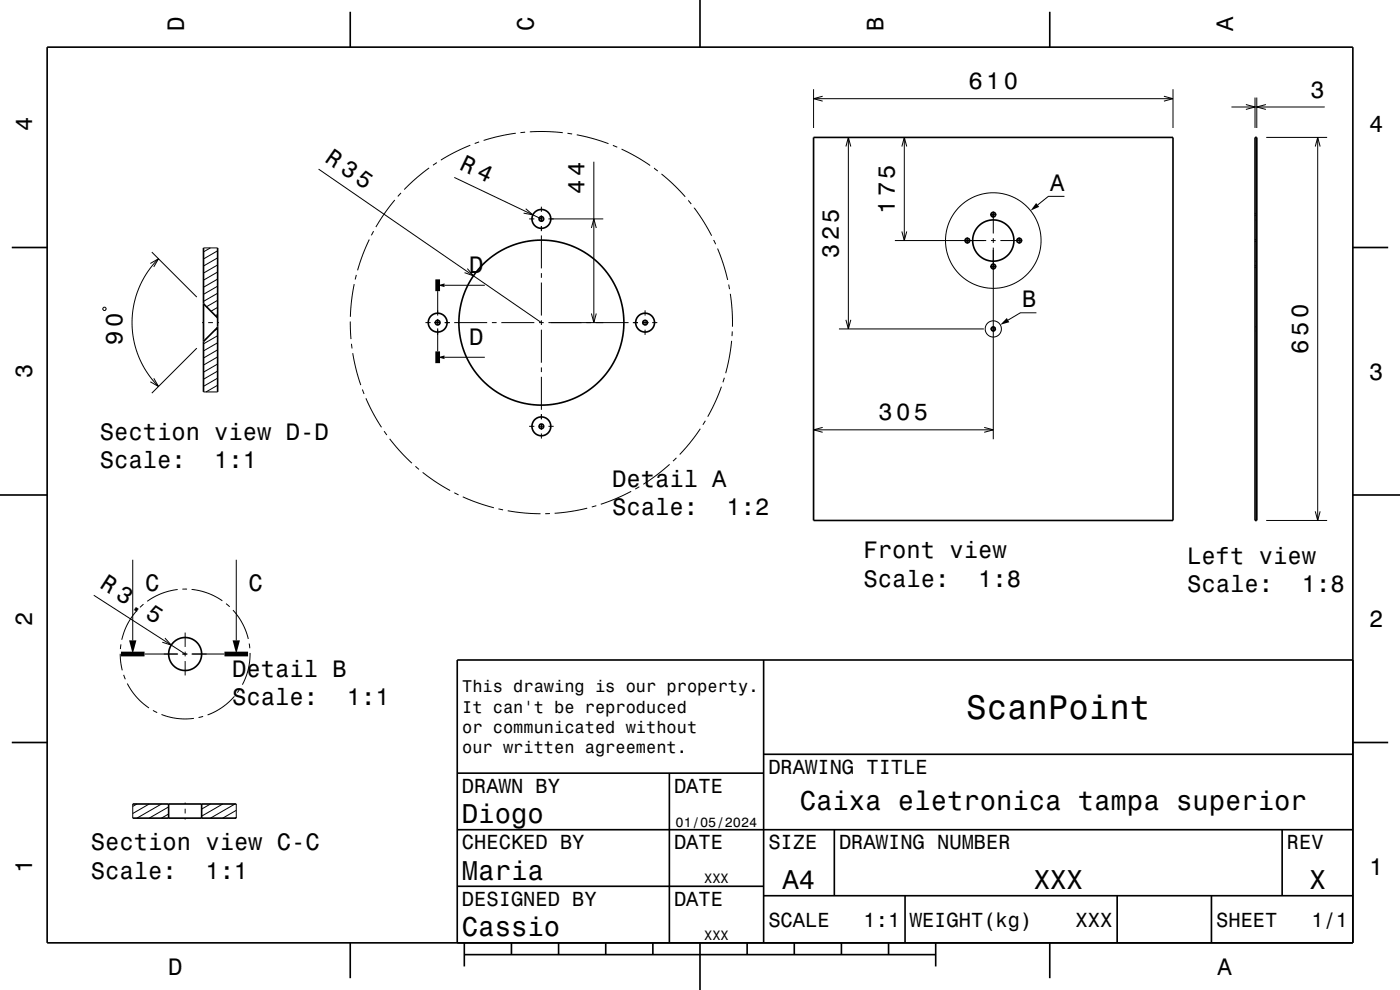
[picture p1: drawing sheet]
<svg xmlns="http://www.w3.org/2000/svg" width="297mm" height="210mm" viewBox="0 0 297 210" stroke-linecap="round" stroke-linejoin="round" font-family="sans-serif">
<g fill="none" stroke="#000" stroke-width=".21">
<path d="M172.6 18.9v8.2M248.8 18.9v8.2M67.6 35.9l47.3 32.5M91 35.6l-2.5 2-2.7 2.6M92.7 34.5l-.8 .5M96.4 37.6l18.5 8.8M99.8 30.8l-3 1.3-3.3 1.9M101.6 30.1l-.9 .3M109.4 28.3l-3.4 .6-3.4 .9M111.4 28l-1 .1M112.4 28l3.3-.1 3.7 .2M120.4 28.3l1 .1"/>
<path d="M122.4 28.6l3.4 .8 3.3 1.1M126 34.3v34.1M130 30.8l.9 .4M131.9 31.6l2.9 1.5 3.1 2M138.7 35.7l.8 .6M140.3 36.9l2.8 2.5 2.3 2.3M172.6 20.9h76.2M174.5 20.4l-1.9 .5 1.9 .6M179.5 31.1l.5-1.9 .5 1.9M180 29.2v40.6M191.3 31.1l.5-1.9 .6 1.9M191.8 29.2v21.8"/>
<path d="M246.9 20.4l1.9 .5-1.9 .6M261.2 22.7h19.8M264.3 22.2l1.9 .5-1.9 .5M266.2 20.7v6.4M266.6 20.7v6.4M268.6 22.2l-2 .5 2 .5M268.6 29.2h12.9M279 31.1l.5-1.9 .6 1.9M279.5 29.2v81.2M31.9 55.9l1.7-1-1 1.7M32.2 53.5l9.6 9.5M33.6 54.9l-2.4 2.9-1.7 3.3-1.2 3.8-.3 3.5 .4 3.7 1 3.6 1.9 3.5 2.3 2.8"/>
<path d="M43.2 52.6h3M44.6 52.6l-1.4 .8M46.2 59.2l-3 1.7M46.2 57.7l-3 1.7M46.2 56.2l-3 1.7M46.2 54.7l-3 1.7M46.2 53.2l-3 1.7M75.6 58.3l-.2 1M78.3 50.8l-1.3 3.2-1.1 3.3M79.3 49l-.5 .9M83.7 42.4l-2.1 2.8-1.9 3M85.1 40.9l-.7 .8"/>
<path d="M99.1 57l1.3 1.5-1.8-.7M111.5 44.3l1.5 1.3-1.9-.4M112.3 46.4h1.1M114.3 46.4h1.1M114.9 43.8v1.1M114.9 45.7v1.2M114.9 47.9v1.1M114.9 49.9v7M114.9 57.9v1M114.9 59.9v7M116.3 46.4h11.7M125.5 48.4l.5-2 .5 2"/>
<path d="M146 42.5l.6 .8M147.3 44.1l1.9 2.9 1.8 3M151.4 50.9l.4 .9M152.2 52.7l1.2 3.3 1 3.4M189.8 51h19.4M191.3 49.1l.5 1.9 .6-1.9M205.2 50.4v1.3M210.1 45.5h1.3M210.1 56.5h1.3M210.2 51h1M210.7 44.9v4.6M210.7 50.5v1"/>
<path d="M210.7 52.5v40.7M212.2 51h4.7M216.2 50.4v1.3M225.8 41.7h-3.4l-2.3 1.8M266.2 45.6l.2 .2M266.2 46.7h.2M266.2 55.4h.2M266.2 51.1l.2 .2M266.2 56.6l.2 .2M266.4 45.3l-.2 .1M266.4 50.8l-.2 .1M266.4 56.3l-.2 .1"/>
<path d="M266.5 45.9l.1 .1M266.5 46.7h.1M266.5 55.4h.1M266.5 51.4l.1 .1M266.5 56.9l.1 .1M266.6 45l-.1 .2M266.6 50.5l-.1 .2M266.6 56l-.1 .2M22 65.2l.5 .2-.2 .5-.5-.3zM41.8 73.9l-9.6 9.5M42.9 68.4h.3M44.2 68.4h1"/>
<path d="M46.2 78.7l-3 1.7M46.2 77.2l-3 1.7M46.2 75.7l-3 1.7M46.2 74.2l-3 1.7M46.2 72.7l-3 1.7M46.2 71.2l-3 1.7M46.2 69.7l-.7 .4M46.2 66.7l-.5 .3M46.2 65.2l-1.4 .8M46.2 63.7l-2.4 1.4M46.2 62.2l-3 1.7M46.2 60.7l-3 1.7"/>
<path d="M46.2 68.4h.3M74.3 68.2l.2 3.7M74.6 72.9l.1 1M74.8 74.9l.8 3.7 .9 3.1M75.1 60.3l-.5 3.4-.3 3.5M90.3 68.4h1.1M92.1 68.4h1.3M92.9 61.8v5.1M92.9 67.6v1.3M92.9 69.6v4.9M94.3 60.5h8.6M94.3 75.8h8.6"/>
<path d="M94.4 68.4h1.1M96.4 68.4h6.9M104.4 68.4h1M106.4 68.4h7M114.3 68.4h1.1M114.9 67.9v1M114.9 69.9v7M114.9 77.9v1M114.9 79.9v7M116.3 68.4h17M125.5 66.5l.5 1.9 .5-1.9M134.2 68.4h1.2"/>
<path d="M136.4 68.4h1.2M136.8 65.8v1.1M136.8 67.9v1M136.8 69.9v1.1M138.4 68.4h1M154.6 60.4l.2 .9M154.9 62.3l.4 3.8 .1 3.2M155.2 72.3l-.4 3.2-.9 3.7M155.3 70.3v1M178 69.8h30.7M179.5 67.8l.5 2 .5-2M210.1 69.8h1.2"/>
<path d="M219.9 66.4h-3.4l-2.6 1.5M266.2 69.3h.2M266.2 70.2h.2M266.5 69.3h.1M266.5 70.2h.1M32.6 80.2l1 1.8-1.7-1M43.2 83.1h3M46.2 81.7l-2.5 1.4M46.2 80.2l-3 1.8M76.9 82.6l.3 1M77.6 84.5l1.5 3.1 1.8 3M81.5 91.5l.6 .8"/>
<path d="M82.7 93.1l2.2 2.7 2.5 2.5M88.1 98.9l.8 .7M112.3 90.4h1.1M114.3 90.4h1.1M114.9 87.8v1.1M114.9 89.9v1.3M114.9 91.9v1.1M116.3 90.4h1.2M142.1 98.5l-2.7 2.2-2.9 2M143.5 97.1l-.7 .7M148.6 90.9l-2.3 3.1-2.1 2.4M149.6 89.3l-.5 .8"/>
<path d="M153 82l-1.3 3.3-1.6 3.1M153.7 80.1l-.3 1M172.6 91.2h38.1M174.5 90.7l-1.9 .5 1.9 .5M208.8 90.7l1.9 .5-1.9 .5M28.2 118.7v17.1M50.1 118.7v17.1M89.7 100.2l2.8 2.1 3 1.8M96.4 104.5l.9 .5M98.2 105.4l3.2 1.3 3.4 1M105.7 107.9l1 .3M107.7 108.3l3.5 .5 3.5 .2"/>
<path d="M116.7 108.9l-1 .1M124.6 107.8l-3.5 .7-3.4 .4M126.5 107.3l-1 .2M133.9 104.2l-3.2 1.5-3.2 1.3M135.6 103.2l-.8 .5M268.6 110.4h12.9M279 108.5l.5 1.9 .6-1.9M19.9 126.3l19.4 12.4M25.5 138.7l.1 1.8 .3 1.7M25.7 136.7l-.2 1M29 129.6l-.9 1.1-1.1 1.7-.7 1.6-.5 1.7M30.4 128.2l-.7 .6"/>
<path d="M30.7 138.7h7.1M35 135.4l1.3 1.4-1.9-.6M37.7 125l-1.7 .4-1.7 .5-1.6 .7-1.5 1M38.6 138.7h1.2M39.3 134.2v3M39.3 138.2v1M39.7 125h-1M40.6 138.7h7M40.7 125l2 .4 1.4 .4 1.6 .7 1.5 .9M48 128l.7 .7M49.4 129.4l1.3 1.6 .7 1.3 .8 1.6 .5 1.6M52.9 136.5l.1 1"/>
<path d="M53.1 138.5l-.1 1.8-.3 1.7-.6 1.6-.7 1.6M26.2 143.2l.4 .9M27 145l.9 1.5 1.1 1.4 1.2 1.2 1.4 1.1M32.5 150.7l.8 .5M34.3 151.6l1.6 .5 1.7 .3 1.8 .1 1.7-.1M39.3 140.2v3.1M43.1 152l-1 .2M49.7 147.7l-1.2 1.3-1.4 1-1.5 1-1.6 .7M50.9 146.1l-.6 .8M28.2 170.5v3M29.1 170.5l-.9 .6M31.7 170.5l-3.5 2.1"/>
<path d="M34.3 170.5l-5.2 3M35.8 172.7l-1.5 .8M35.8 171.2l-4.1 2.3M39.3 170.2v.3M39.3 171.5v1M39.3 173.5v.3M44.7 170.5l-1.9 1.1M47.3 170.5l-4.5 2.6M49.9 170.5l-5.2 3M50.1 173.4l-.2 .1M50.1 171.9l-2.8 1.6M50.1 170.5v3"/>
<circle cx="210.7" cy="51" r="10.1"/>
<circle cx="210.7" cy="69.8" r="1.72"/>
</g>
<g fill="none" stroke="#000" stroke-width=".35">
<path d="M10 10h277v190h-277zM74.3 2.5v7.5M148.5 0v10M222.7 2.5v7.5M172.6 29.2h76.2v81.2h-76.2zM266.2 29.2h.4v81.2h-.4zM2.5 52.5h7.5M43.2 52.6v30.5M46.2 52.6v30.5M205.1 51l.2-.1v.2h-.1zM210.6 45.5l.2-.1v.2h-.1zM210.6 56.5l.2-.1v.2h-.1z"/>
<path d="M216.1 51l.2-.1v.2h-.1zM287 52.5h7.5M43.2 64.4l3 3M46.2 69.4l-3 3M0 105h10M287 105h10M162 140v60M287 140h-190v60M2.5 157.5h7.5M287 157.5h7.5M28.2 170.5h21.9M28.2 173.5h21.9"/>
<path d="M35.8 170.5v3M42.8 170.5v3M97 176h190M97 164h65M142 164v36M162 160h125M177 176v14M272 176v14M97 188h65M162 190h125M192 190v10M237 190v10"/>
<path d="M257 190v10M74.3 200v7.5M98.5 202.5h100M98.5 200v5M108.5 200v2.5M118.5 200v2.5M128.5 200v2.5M138.5 200v2.5M148.5 200v10M158.5 200v2.5M168.5 200v2.5M178.5 200v2.5"/>
<path d="M188.5 200v2.5M198.5 200v5M222.7 200v7.5"/>
<circle cx="114.9" cy="46.4" r=".5"/>
<circle cx="114.9" cy="46.4" r="2"/>
<circle cx="205.2" cy="51" r=".5"/>
<circle cx="210.7" cy="45.5" r=".5"/>
<circle cx="210.7" cy="56.5" r=".5"/>
<circle cx="210.7" cy="51" r="4.4"/>
<circle cx="216.2" cy="51" r=".5"/>
<circle cx="92.8" cy="68.4" r=".5"/>
<circle cx="92.9" cy="68.4" r="2"/>
<circle cx="114.9" cy="68.4" r="17.5"/>
<circle cx="136.9" cy="68.4" r=".5"/>
<circle cx="136.9" cy="68.4" r="2"/>
<circle cx="210.7" cy="69.8" r=".44"/>
<circle cx="114.9" cy="90.4" r=".5"/>
<circle cx="114.9" cy="90.4" r="2"/>
<circle cx="39.3" cy="138.7" r="3.5"/>
</g>
<path d="M92.9 59.3v2.5M92.9 74.5v2.5M25.7 138.7h5M47.6 138.7h5" fill="none" stroke="#000" stroke-width="1" stroke-linecap="butt"/>
<g fill="#000">
<path d="M219.8 43.1l.7 .8-1.9 .8z" fill-rule="evenodd"/>
<path d="M92.9 60.5l1.4-.4v.8z" fill-rule="evenodd"/>
<path d="M92.9 75.8l1.4-.4v.8z" fill-rule="evenodd"/>
<path d="M213.6 67.5l.5 .8-1.9 .6z" fill-rule="evenodd"/>
<path d="M27.4 135.8h1.5l-.7 2.9z" fill-rule="evenodd"/>
<path d="M49.3 135.8h1.6l-.8 2.9z" fill-rule="evenodd"/>
</g>
<text font-size="7.2" x="205" y="152.6">ScanPoint</text>
<g font-size="5.8">
<text x="169.7" y="171.9">Caixa eletronica tampa superior</text>
<text x="98" y="174.6">Diogo</text>
<text x="98" y="186.6">Maria</text>
<text x="166" y="188.6">A4</text>
<text x="219.3" y="188.6">XXX</text>
<text x="277.8" y="188.6">X</text>
<text x="98" y="198.6">Cassio</text>
</g>
<g font-size="5">
<text x="39" y="6.5" transform="rotate(-90 39 6.5)">D</text>
<text x="113.2" y="6.5" transform="rotate(-90 113.2 6.5)">C</text>
<text x="187.4" y="6.5" transform="rotate(-90 187.4 6.5)">B</text>
<text x="261.6" y="6.5" transform="rotate(-90 261.6 6.5)">A</text>
<text x="205.5" y="18.9">610</text>
<text x="278" y="20.7">3</text>
<text x="6.8" y="27.8" transform="rotate(-90 6.8 27.8)">4</text>
<text x="290.5" y="28.1">4</text>
<text x="68.7" y="34.2" transform="rotate(35 68.7 34.2)">R 35</text>
<text x="97.2" y="35.8" transform="rotate(26 97.2 35.8)">R 4</text>
<text x="124" y="41.1" transform="rotate(-90 124 41.1)">44</text>
<text x="222.8" y="40.5">A</text>
<text x="189.8" y="45.3" transform="rotate(-90 189.8 45.3)">175</text>
<text x="99.5" y="57.9">D</text>
<text x="178" y="54.7" transform="rotate(-90 178 54.7)">325</text>
<text x="216.8" y="65.2">B</text>
<text x="26" y="73.1" transform="rotate(-90 26 73.1)">90</text>
<text x="99.5" y="73.2">D</text>
<text x="277.5" y="75" transform="rotate(-90 277.5 75)">650</text>
<text x="6.8" y="80.3" transform="rotate(-90 6.8 80.3)">3</text>
<text x="290.5" y="80.6">3</text>
<text x="186.4" y="89.2">305</text>
<text x="21.2" y="93.3">Section view D-D</text>
<text x="21.2" y="99.3">Scale:</text>
<text x="45.5" y="99.3">1:1</text>
<text x="129.9" y="103.3">Detail A</text>
<text x="129.9" y="109.3">Scale:</text>
<text x="154.1" y="109.3">1:2</text>
<text x="183.2" y="118.4">Front view</text>
<text x="251.9" y="119.6">Left view</text>
<text x="21" y="124.6" transform="rotate(33 21 124.6)">R 3.5</text>
<text x="30.8" y="125.4">C</text>
<text x="52.7" y="125.4">C</text>
<text x="183.2" y="124.4">Scale:</text>
<text x="207.5" y="124.4">1:8</text>
<text x="251.9" y="125.7">Scale:</text>
<text x="276.2" y="125.7">1:8</text>
<text x="6.8" y="132.8" transform="rotate(-90 6.8 132.8)">2</text>
<text x="290.5" y="133.1">2</text>
<text x="49.3" y="143.6">Detail B</text>
<text x="49.3" y="149.6">Scale:</text>
<text x="73.6" y="149.6">1:1</text>
<text x="6.8" y="185.3" transform="rotate(-90 6.8 185.3)">1</text>
<text x="19.3" y="180.4">Section view C-C</text>
<text x="290.5" y="185.6">1</text>
<text x="19.3" y="186.5">Scale:</text>
<text x="43.6" y="186.5">1:1</text>
<text x="35.7" y="206.8">D</text>
<text x="258.3" y="206.8">A</text>
</g>
<g font-size="4.3">
<text x="163" y="164.2">DRAWING TITLE</text>
<text x="98" y="168.2">DRAWN BY</text>
<text x="143" y="168.2">DATE</text>
<text x="98" y="180.2">CHECKED BY</text>
<text x="143" y="180.2">DATE</text>
<text x="163" y="180.2">SIZE</text>
<text x="178" y="180.2">DRAWING NUMBER</text>
<text x="273" y="180.2">REV</text>
<text x="98" y="192.2">DESIGNED BY</text>
<text x="143" y="192.2">DATE</text>
<text x="163" y="196.6">SCALE</text>
<text x="183.2" y="196.6">1:1</text>
<text x="193" y="196.6">WEIGHT(kg)</text>
<text x="228.2" y="196.6">XXX</text>
<text x="258" y="196.6">SHEET</text>
<text x="278.2" y="196.6">1/1</text>
</g>
<g font-size="3.6">
<text x="98.1" y="146.8">This drawing is our property.</text>
<text x="98.1" y="151.2">It can't be reproduced</text>
<text x="98.1" y="155.5">or communicated without</text>
<text x="98.1" y="159.8">our written agreement.</text>
</g>
<g font-size="2.9">
<text x="143.3" y="175.3">01/05/2024</text>
<text x="149.4" y="187.3">XXX</text>
<text x="149.4" y="199.3">XXX</text>
</g>
</svg>
